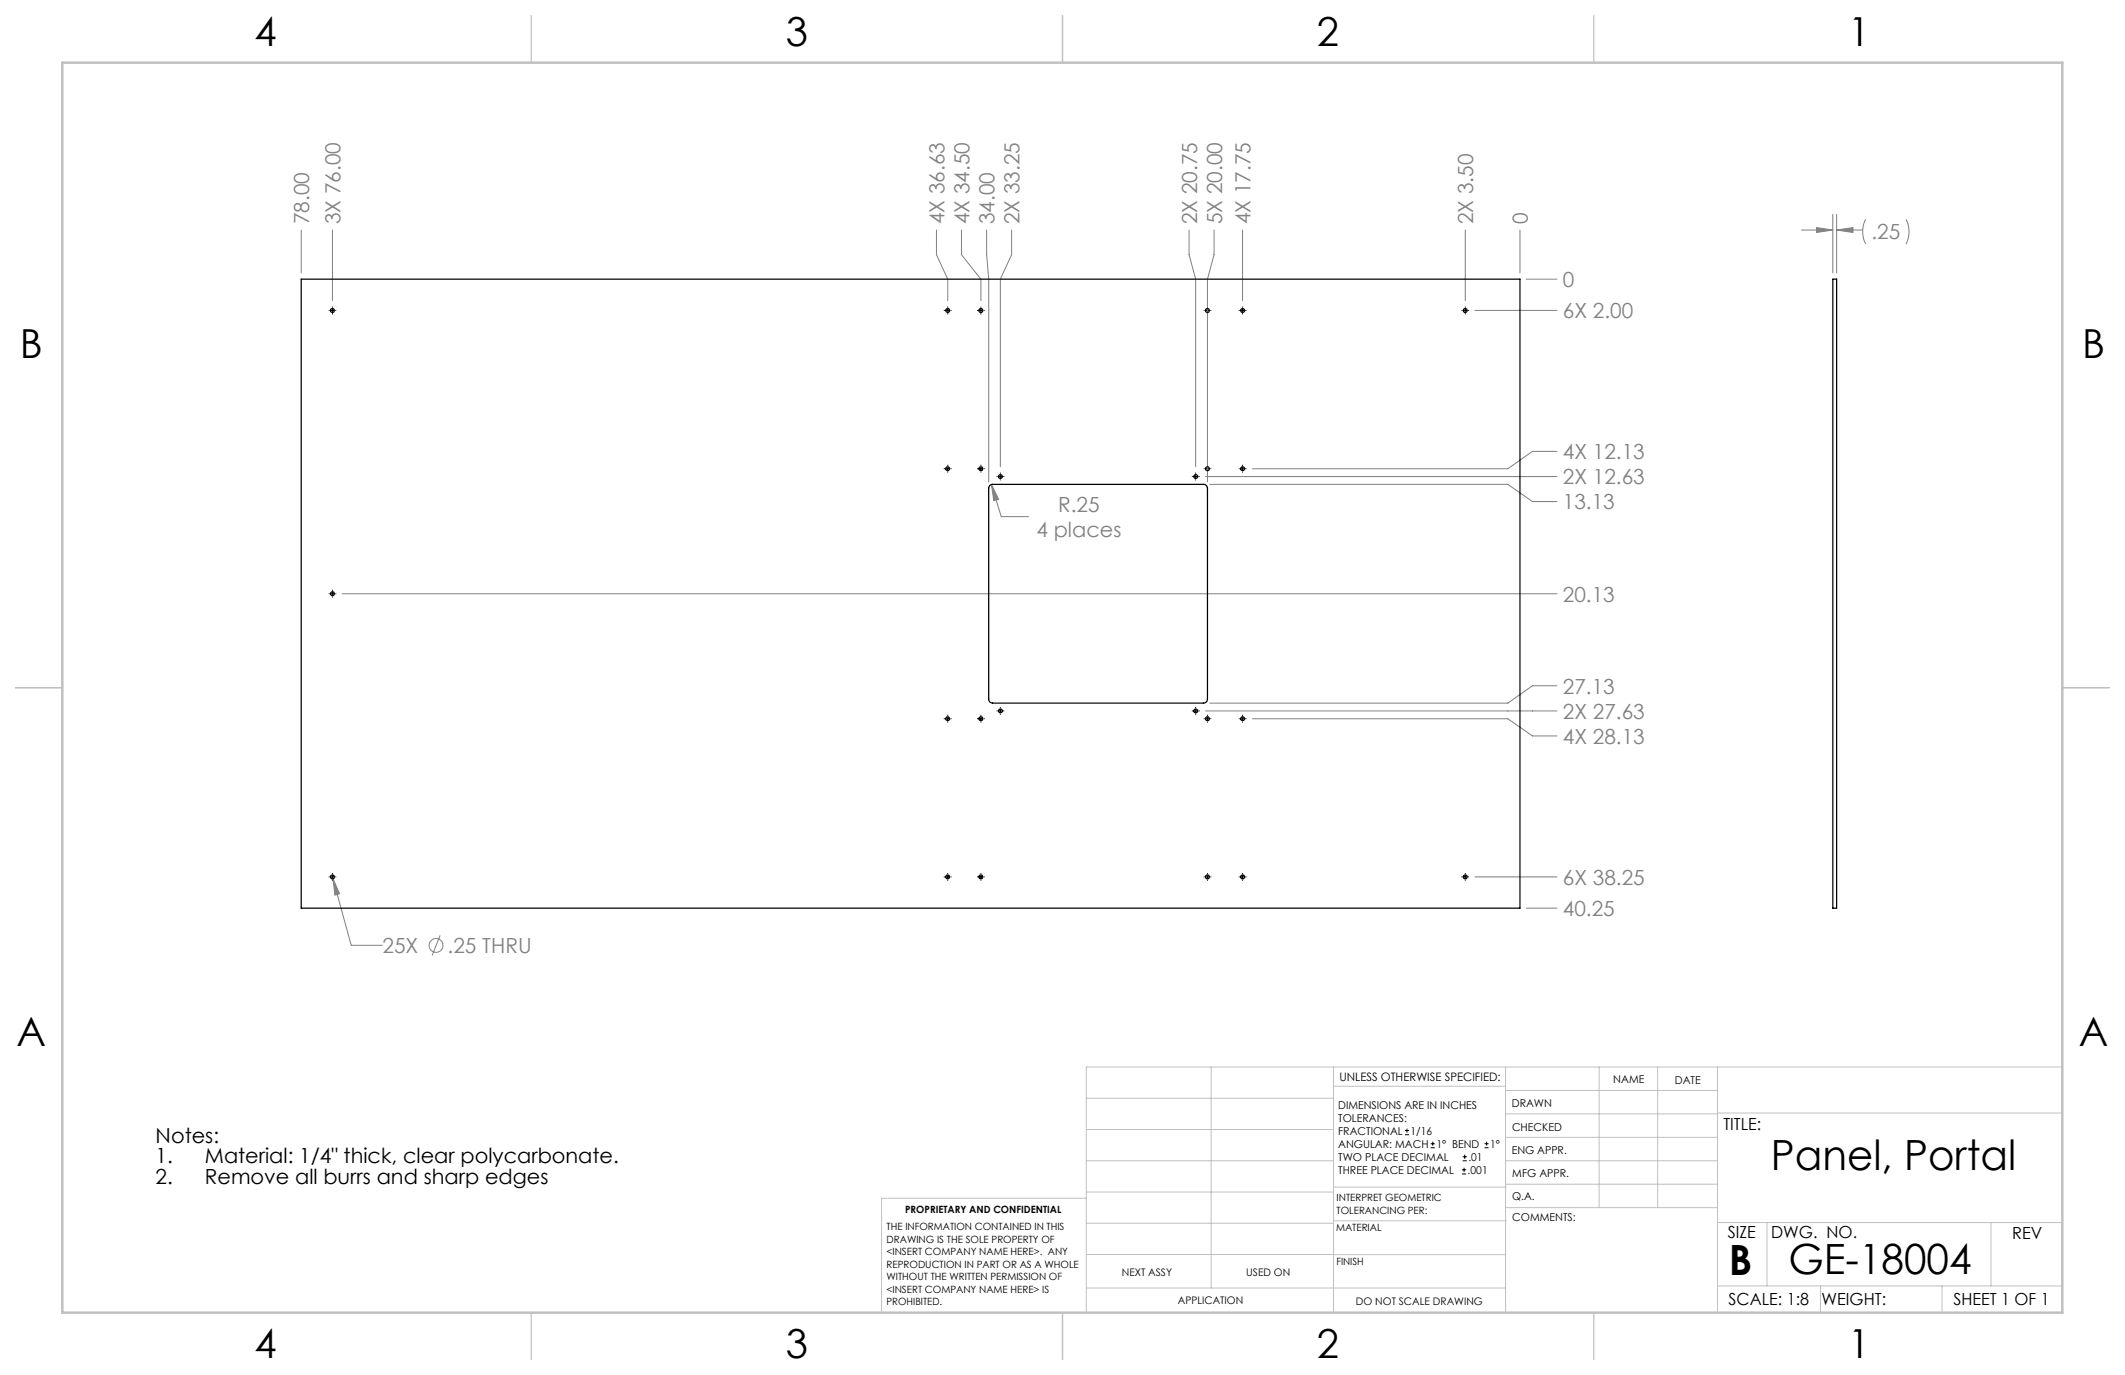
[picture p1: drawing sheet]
<svg xmlns="http://www.w3.org/2000/svg" width="432mm" height="279mm" viewBox="0 0 432 279" stroke-linecap="round" stroke-linejoin="round" font-family="sans-serif">
<g fill="none" stroke="#c0c0c0" stroke-width=".2">
<path d="M246.1 216.8v44.9M271 216.8v49.9M305.9 216.8v49.9M324.9 216.8v28.6M336.8 216.8v28.6M349 216.8v49.9M419.1 216.8h-198.4v49.9M220.7 235.9h50.3M220.7 229.5h50.3M220.7 223.2h50.3M271 220.7h34.9M305.9 231.1h43.1"/>
<path d="M305.9 226.3h43.1M305.9 221.6h43.1M305.9 235.9h43.1M349 226.2h70.1M220.7 248.6h50.3M220.7 242.2h50.3M220.7 254.9h50.3M220.7 243.5h-41.6v23.2M271 255h34.9M271 248.1h35M271 241.2h35M305.9 240.6h43.1"/>
<path d="M306 245.4h43M349 248.4h70.1M359.1 248.4v12.9M404.6 248.4v12.9M220.7 261.7h85.2M349 261.3h70.1M369.9 261.3v5.4M394.6 261.3v5.4"/>
</g>
<path d="M108 3.2v9.5M215.9 3.2v9.5M323.8 3.2v9.5M3.1 139.7h9.6M419.1 139.7h9.5M108 266.7v9.6M215.9 266.7v9.6M323.8 266.7v9.6" fill="none" stroke="#c0c0c0" stroke-width=".25"/>
<path d="M12.7 12.7h406.4v254h-406.4z" fill="none" stroke="#c0c0c0" stroke-width=".5"/>
<g fill="none" stroke="#808080" stroke-width=".2">
<path d="M61.2 46.7v8.8M67.6 46.7v14.4M190.3 46.7v5.1l2.3 4.9v4.4M195.4 46.7v5.1l3.9 4.9v4.4M200.5 46.7v5.1l.4 4.9v41.2M205.6 46.7v5.1l-2.3 4.9v38.1M241.6 46.7v5.1l1.4 4.9v38.1M246.7 46.7v5.1l-1.3 4.9v41.2M252.5 46.7v14.4M297.7 46.7v14.4M308.9 46.7v8.8M310.1 56.7h6.3"/>
<path d="M366.1 46.7h6.3M369.1 46.2l3.3 .5-3.3 .5zM372.4 43.6v11.9M373.2 46.7l3.3-.5v1zM373.2 43.6v11.9M373.2 46.7h5.3M379.1 44.6a5.6 5.6 0 0 0 0 5M387.3 44.6a5.6 5.6 0 0 1 0 5M299.7 63.1h16.7M201.5 98.5l1.4 3-1 .2zM201.5 98.5l1.9 6.5h5.6M245 96.8h71.4"/>
<path d="M245.8 98.4h60.6l5 3.5h5M316.4 91.7h-5l-5 3.5h-51.9M69.5 120.6h246.9M316.4 139.3h-5l-5 3.6h-60.6M245 144.5h71.4M254.5 146h51.9l5 3.5h5M67.7 178.6l1.3 3-.9 .3zM67.7 178.6l3.7 13.5h6.3M299.7 178.2h16.7M89.4 190.1l-1.6 4M310.1 184.5h6.3"/>
<circle cx="88.6" cy="192.1" r="1.42"/>
</g>
<g fill="none" stroke="#000" stroke-width=".2">
<path d="M66.9 63.1h.1M67.2 63.1h.7M67.6 62.4h.1M67.6 62.8v.6M67.6 63.7v.1M68.2 63.1h.1M191.8 63.1h.1M192.3 63.1h.6M192.6 62.4h.1M192.6 62.8v.6M192.6 63.7v.1M193.2 63.1h.1"/>
<path d="M198.6 63.1h.1M199 63.1h.6M199.3 62.4h.1M199.3 62.8v.6M199.3 63.7v.1M200 63.1h.1M244.7 63.1h.1M245 63.1h.7M245.4 62.4h.1M245.4 62.8v.6M245.4 63.7v.1M246 63.1h.1"/>
<path d="M251.8 63.1h.1M252.2 63.1h.6M252.5 62.4h.1M252.5 62.8v.6M252.5 63.7v.1M253.1 63.1h.1M297 63.1h.1M297.4 63.1h.7M297.7 62.4h.1M297.7 62.8v.6M297.7 63.7v.1M298.4 63.1h.1"/>
<path d="M191.8 95.2h.1M192.3 95.2h.6M192.6 94.5v.1M192.6 94.9v.7M192.6 95.9v.1M193.2 95.2h.1M198.6 95.2h.1M199 95.2h.6M199.3 94.5v.1M199.3 94.9v.7M199.3 95.9v.1M200 95.2h.1"/>
<path d="M202.6 96.8h.1M203 96.8h.6M203.3 96.1v.1M203.3 96.5v.7M203.3 97.5h.1M203.9 96.8h.1M242.3 96.8h.1M242.6 96.8h.7M243 96.1v.1M243 96.5v.7M243 97.5h.1M243.6 96.8h.1"/>
<path d="M244.7 95.2h.1M245 95.2h.7M245.4 94.5v.1M245.4 94.9v.7M245.4 95.9v.1M246 95.2h.1M251.8 95.2h.1M252.2 95.2h.6M252.5 94.5v.1M252.5 94.9v.7M252.5 95.9v.1M253.1 95.2h.1"/>
<path d="M67.6 119.9v.1M66.9 120.7h.1M67.2 120.7h.7M67.6 120.3v.7M67.6 121.3v.1M68.2 120.7h.1M191.8 146.1h.1M192.3 146.1h.6M192.6 145.3v.1M192.6 145.7v.7M192.6 146.7v.1M193.2 146.1h.1"/>
<path d="M198.6 146.1h.1M199 146.1h.6M199.3 145.3v.1M199.3 145.7v.7M199.3 146.7v.1M200 146.1h.1M202.6 144.5h.1M203 144.5h.6M203.3 143.7v.1M203.3 144.1v.7M203.3 145.1v.1M203.9 144.5h.1"/>
<path d="M242.3 144.5h.1M242.6 144.5h.7M243 143.7v.1M243 144.1v.7M243 145.1v.1M243.6 144.5h.1M244.7 146.1h.1M245 146.1h.7M245.4 145.3v.1M245.4 145.7v.7M245.4 146.7v.1M246 146.1h.1"/>
<path d="M251.8 146.1h.1M252.2 146.1h.6M252.5 145.3v.1M252.5 145.7v.7M252.5 146.7v.1M253.1 146.1h.1M66.9 178.2h.1M67.2 178.2h.7M67.6 177.5v.1M67.6 177.9v.6M67.6 178.8v.1M68.2 178.2h.1"/>
<path d="M191.8 178.2h.1M192.3 178.2h.6M192.6 177.5v.1M192.6 177.9v.6M192.6 178.8v.1M193.2 178.2h.1M198.6 178.2h.1M199 178.2h.6M199.3 177.5v.1M199.3 177.9v.6M199.3 178.8v.1M200 178.2h.1"/>
<path d="M244.7 178.2h.1M245 178.2h.7M245.4 177.5v.1M245.4 177.9v.6M245.4 178.8v.1M246 178.2h.1M251.8 178.2h.1M252.2 178.2h.6M252.5 177.5v.1M252.5 177.9v.6M252.5 178.8v.1M253.1 178.2h.1"/>
<path d="M297 178.2h.1M297.4 178.2h.7M297.7 177.5v.1M297.7 177.9v.6M297.7 178.8v.1M298.4 178.2h.1"/>
</g>
<path d="M67.7 178.6l.4 3.3 .9-.3zM201.5 98.5l.4 3.2 1-.2zM369.1 46.2l3.3 .5-3.3 .5zM373.2 46.7l3.3-.5v1z" fill="#808080"/>
<g fill="none" stroke="#000" stroke-width=".25">
<path d="M61.2 56.7h247.7v127.8h-247.7zM372.4 56.7h.8v127.8h-.8zM201.1 98.6l.4-.2h43a.78 .78 0 0 1 .9 .8v42.9a.85 .85 0 0 1-.9 .8h-42.8a.78 .78 0 0 1-.8-.8v-43z"/>
<circle cx="67.6" cy="63.1" r=".39"/>
<circle cx="192.6" cy="63.1" r=".39"/>
<circle cx="199.3" cy="63.1" r=".39"/>
<circle cx="245.4" cy="63.1" r=".39"/>
<circle cx="252.5" cy="63.1" r=".39"/>
<circle cx="297.7" cy="63.1" r=".39"/>
<circle cx="192.6" cy="95.2" r=".39"/>
<circle cx="199.3" cy="95.2" r=".39"/>
<circle cx="203.3" cy="96.8" r=".39"/>
<circle cx="243" cy="96.8" r=".39"/>
<circle cx="245.4" cy="95.2" r=".39"/>
<circle cx="252.5" cy="95.2" r=".39"/>
<circle cx="67.6" cy="120.6" r=".39"/>
<circle cx="192.6" cy="146" r=".39"/>
<circle cx="199.3" cy="146" r=".39"/>
<circle cx="203.3" cy="144.4" r=".39"/>
<circle cx="243" cy="144.4" r=".39"/>
<circle cx="245.4" cy="146" r=".39"/>
<circle cx="252.5" cy="146" r=".39"/>
<circle cx="67.6" cy="178.2" r=".4"/>
<circle cx="192.6" cy="178.2" r=".4"/>
<circle cx="199.3" cy="178.2" r=".4"/>
<circle cx="245.4" cy="178.2" r=".4"/>
<circle cx="252.5" cy="178.2" r=".4"/>
<circle cx="297.8" cy="178.2" r=".4"/>
</g>
<g fill="none" stroke="#000" stroke-width=".2">
<path d="M285.5 230.6h.8M285.5 229.7h.8M285.9 229.3v.9M290.7 233.2h.8M290.7 232.4h.8M291.1 232v.8M297.1 238.5h.8M297.1 237.7h.8M297.2 235.9h.9M297.2 235.1h.9M297.5 237.3v.8M297.6 234.6v.9"/>
<path d="M301.7 233.2h.8M301.7 232.4h.8M302.1 232v.8"/>
</g>
<g font-size="8.5">
<text x="359.9" y="237.7">Panel, Portal</text>
<text x="351.3" y="259">B</text>
<text x="363.4" y="258.9">GE-18004</text>
</g>
<g font-size="8.1">
<text x="51.7" y="9.3">4</text>
<text x="159.7" y="9.3">3</text>
<text x="267.6" y="9.3">2</text>
<text x="375.6" y="9.3">1</text>
<text x="4" y="72.8">B</text>
<text x="423.1" y="72.8">B</text>
<text x="3.3" y="212.5">A</text>
<text x="422.4" y="212.5">A</text>
<text x="51.7" y="276">4</text>
<text x="159.7" y="276">3</text>
<text x="267.6" y="276">2</text>
<text x="375.6" y="276">1</text>
</g>
<g font-size="4.2" fill="#808080">
<text x="62.8" y="45.6" transform="rotate(-90 62.8 45.6)">78.00</text>
<text x="69.2" y="45.6" transform="rotate(-90 69.2 45.6)">3X 76.00</text>
<text x="191.9" y="45.6" transform="rotate(-90 191.9 45.6)">4X 36.63</text>
<text x="197" y="45.6" transform="rotate(-90 197 45.6)">4X 34.50</text>
<text x="202.1" y="45.6" transform="rotate(-90 202.1 45.6)">34.00</text>
<text x="207.2" y="45.6" transform="rotate(-90 207.2 45.6)">2X 33.25</text>
<text x="243.2" y="45.6" transform="rotate(-90 243.2 45.6)">2X 20.75</text>
<text x="248.3" y="45.6" transform="rotate(-90 248.3 45.6)">5X 20.00</text>
<text x="254.1" y="45.6" transform="rotate(-90 254.1 45.6)">4X 17.75</text>
<text x="299.4" y="45.6" transform="rotate(-90 299.4 45.6)">2X 3.50</text>
<text x="310.5" y="45.6" transform="rotate(-90 310.5 45.6)">0</text>
<text x="380.3" y="48.7">.25</text>
<text x="317.6" y="58.3">0</text>
<text x="317.6" y="64.7">6X 2.00</text>
<text x="317.6" y="93.3">4X 12.13</text>
<text x="317.6" y="98.4">2X 12.63</text>
<text x="215" y="104.1">R.25</text>
<text x="317.6" y="103.5">13.13</text>
<text x="210.6" y="109.1">4 places</text>
<text x="317.6" y="122.2">20.13</text>
<text x="317.6" y="140.9">27.13</text>
<text x="317.6" y="146">2X 27.63</text>
<text x="317.6" y="151.1">4X 28.13</text>
<text x="317.6" y="179.8">6X 38.25</text>
<text x="317.6" y="186.1">40.25</text>
<text x="77.7" y="193.6">25X</text>
<text x="91" y="193.6">.25 THRU</text>
</g>
<g font-size="4.2">
<text x="31.6" y="232.2">Notes:</text>
<text x="31.6" y="236.4">1.</text>
<text x="41.6" y="236.4">Material: 1/4&quot; thick, clear polycarbonate.</text>
<text x="31.6" y="240.6">2.</text>
<text x="41.6" y="240.6">Remove all burrs and sharp edges</text>
</g>
<g font-size="3.4">
<text x="350.2" y="229.5">TITLE:</text>
<text x="351.1" y="251.6">SIZE</text>
<text x="359.9" y="251.6">DWG. NO.</text>
<text x="408.9" y="251.7">REV</text>
<text x="351.2" y="265.2">SCALE: 1:8</text>
<text x="370.1" y="265.3">WEIGHT:</text>
<text x="396.9" y="265.2">SHEET 1 OF 1</text>
</g>
<text font-size="2.4" x="272.2" y="219.7">UNLESS OTHERWISE SPECIFIED:</text>
<g font-size="2.2">
<text x="327.8" y="220.1">NAME</text>
<text x="340.3" y="220.2">DATE</text>
<text x="271.9" y="225.3">DIMENSIONS ARE IN INCHES</text>
<text x="271.9" y="227.9">TOLERANCES:</text>
<text x="307.2" y="224.9">DRAWN</text>
<text x="271.9" y="230.6">FRACTIONAL</text>
<text x="271.9" y="233.2">ANGULAR: MACH</text>
<text x="286.6" y="230.6">1/16</text>
<text x="291.9" y="233.2">1° BEND</text>
<text x="302.8" y="233.2">1°</text>
<text x="307.3" y="229.8">CHECKED</text>
<text x="271.9" y="238.5">THREE PLACE DECIMAL</text>
<text x="271.9" y="235.9">TWO PLACE DECIMAL</text>
<text x="298.2" y="238.5">.001</text>
<text x="298.4" y="235.9">.01</text>
<text x="307.2" y="234.5">ENG APPR.</text>
<text x="307.3" y="239.2">MFG APPR.</text>
<text x="307.3" y="243.9">Q.A.</text>
<text x="307.3" y="248.1">COMMENTS:</text>
</g>
<g font-size="2.1">
<text x="227.9" y="259.2">NEXT ASSY</text>
<text x="253.3" y="259.2">USED ON</text>
<text x="239.3" y="265">APPLICATION</text>
<text x="275.5" y="265.1">DO NOT SCALE DRAWING</text>
</g>
<g font-size="2">
<text x="271.6" y="244.1">INTERPRET GEOMETRIC</text>
<text x="180.2" y="250">THE INFORMATION CONTAINED IN THIS</text>
<text x="183.9" y="246.4">PROPRIETARY AND CONFIDENTIAL</text>
<text x="271.5" y="250.2">MATERIAL</text>
<text x="271.6" y="246.6">TOLERANCING PER:</text>
<text x="180.2" y="252.5">DRAWING IS THE SOLE PROPERTY OF</text>
<text x="180.2" y="255.1">&lt;INSERT COMPANY NAME HERE&gt;. ANY</text>
<text x="180.2" y="257.6">REPRODUCTION IN PART OR AS A WHOLE</text>
<text x="271.5" y="257">FINISH</text>
<text x="180.2" y="260.1">WITHOUT THE WRITTEN PERMISSION OF</text>
<text x="180.2" y="262.6">&lt;INSERT COMPANY NAME HERE&gt; IS</text>
<text x="180.2" y="265.2">PROHIBITED.</text>
</g>
</svg>
